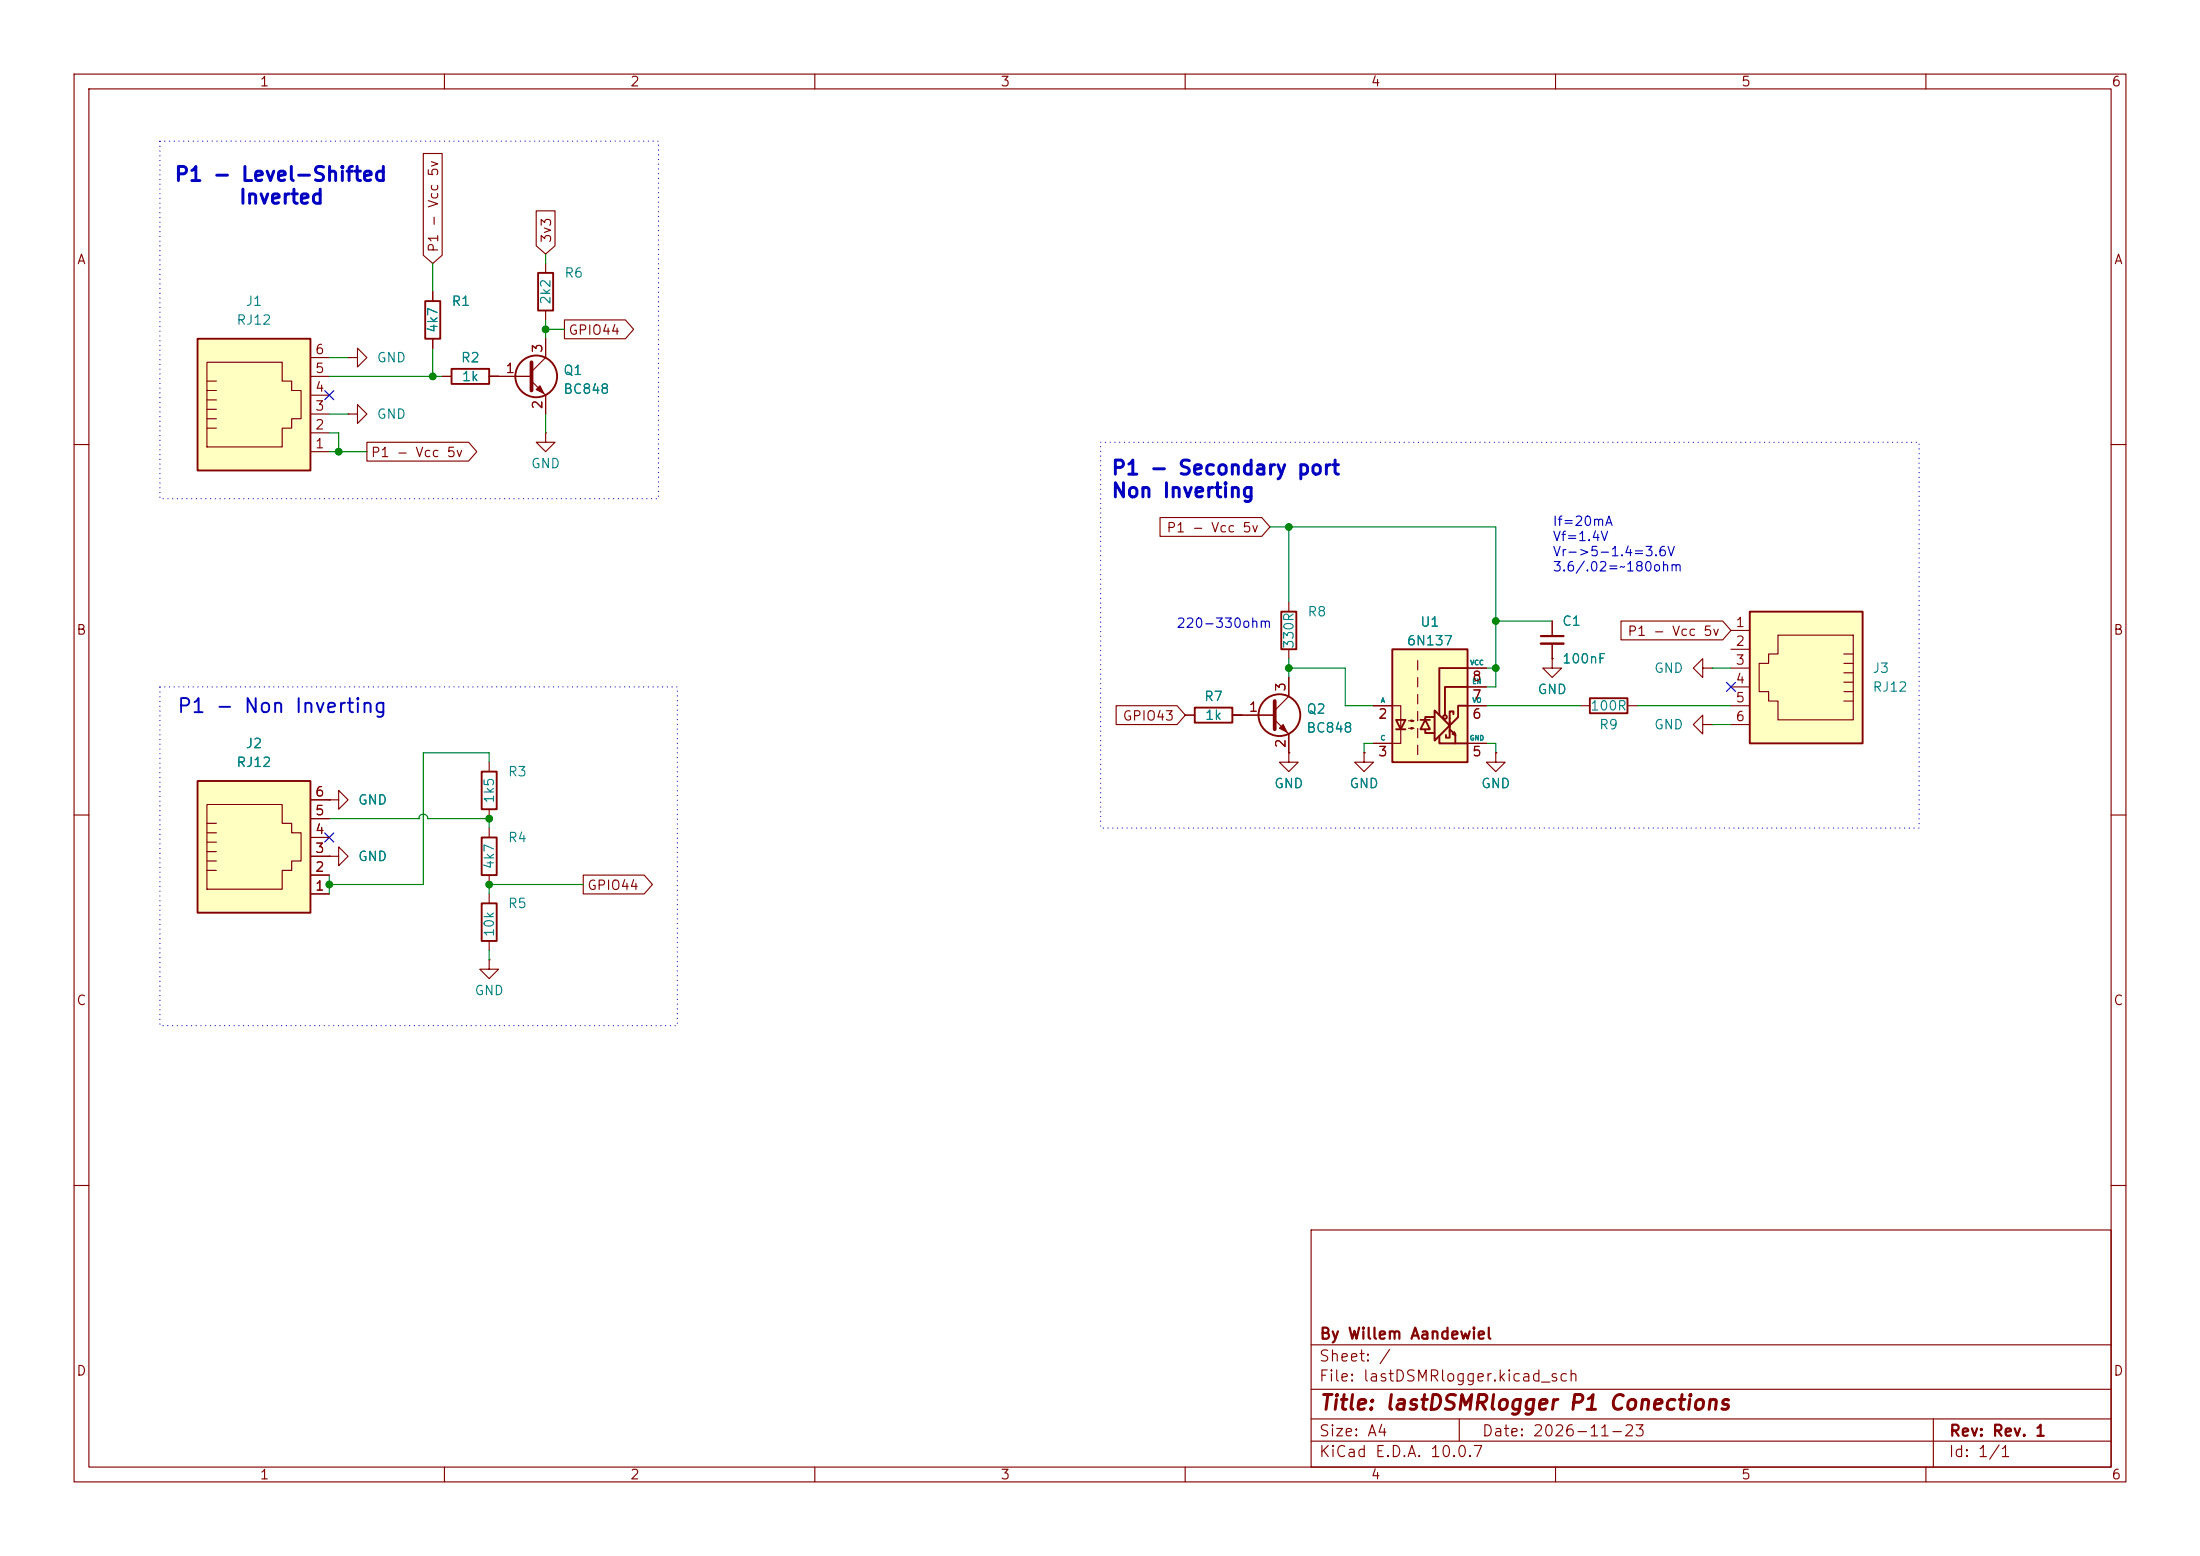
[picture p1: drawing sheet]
<svg xmlns="http://www.w3.org/2000/svg" width="297mm" height="210mm" viewBox="0 0 297 210" stroke-linecap="round" stroke-linejoin="round" font-family="sans-serif">
<g fill="none" stroke="#840000" stroke-width=".15">
<path d="M10 10h277v190h-277zM12 12h273v186h-273zM60 10v2M110 10v2M160 10v2M210 10v2M260 10v2M47 48.3h1.3v-1.3l1.2 1.3-1.2 1.2v-1.2M47 48.3h.1M10 60h2M285 60h2M10 110h2"/>
<path d="M184.1 101.6v1.3h1.3l-1.3 1.2-1.2-1.2h1.2M184.1 101.6h.1M285 110h2M66 129.5v1.3h1.3l-1.3 1.3-1.2-1.3h1.2M66 129.5h.1M10 160h2M177 166h108v32h-108zM285 160h2M60 198v2M110 198v2M160 198v2M177 194.5h108"/>
<path d="M177 191.5h108M177 187.5h108M177 181.5h108M197 191.5v3M210 198v2M260 198v2M261 191.5v6.5"/>
</g>
<path d="M26.7 105.4h15.2v17.8h-15.2z" fill="#ffffc2"/>
<g fill="none" stroke="#840000" stroke-width=".15">
<path d="M27.9 112.4h1.3M27.9 113.7h1.3M27.9 114.9h1.3M27.9 116.2h1.3M27.9 117.5h1.3M27.9 108.6h10.2v2.5h1.3v1.3h1.2v3.8h-1.2v1.3h-1.3v2.5h-10.2zM27.9 111.1h1.3M41.9 118.1h2.5M41.9 115.6h2.5M41.9 113h2.5M41.9 110.5h2.5M41.9 108h2.5"/>
<path d="M44.4 115.6h1.3v-1.3l1.3 1.3-1.3 1.2v-1.2M44.4 115.6h.1M44.4 108h1.3v-1.3l1.3 1.3-1.3 1.2v-1.2M44.4 108h.1M66 111.8v1.2M66 118.1v1.3M201.9 101.6v1.3h1.3l-1.3 1.2-1.2-1.2h1.2M201.9 101.6h.1M41.9 120.7h2.5"/>
</g>
<path d="M26.7 105.4h15.2v17.8h-15.2zM65 113h2.1v5.1h-2.1z" fill="none" stroke="#840000" stroke-width=".25"/>
<path d="M188 87.6h10.1v15.3h-10.1z" fill="#ffffc2"/>
<g fill="none" stroke="#840000" stroke-width=".15">
<path d="M160 96.5h1.3M166.4 96.5h5.7M172.1 97.2l1.9 1.9v2.5M174 91.4v2.6l-1.9 1.9M174 81.3v1.3M174 87.6v1.3M185.4 95.3h3.7v5h-3.7M191.4 89.2v1.2M191.4 91.4v1.3M191.4 93.7v1.3M191.4 96v1.3M191.4 98.3v1.3"/>
<path d="M198.1 95.3h2.6M198.1 92.7h2.6M198.1 90.2h2.6M209.5 88.9v1.3h1.3l-1.3 1.2-1.2-1.2h1.2M209.5 88.9h.1M209.5 83.8v2.1M209.5 86.9v2M229.9 97.8v-1.3l-1.3 1.3 1.3 1.3v-1.3h1.2M229.9 90.2v-1.3l-1.3 1.3 1.3 1.2v-1.2h1.2M231.1 97.8h.1M231.1 90.2h.1M174 101.6v1.3h1.3l-1.3 1.2-1.3-1.2h1.3"/>
<path d="M174 101.6h.1M191.4 100.6v1.3M198.1 100.3h2.6"/>
</g>
<g fill="none" stroke="#840000" stroke-width=".25">
<path d="M161.3 95.5h5.1v2h-5.1zM173 82.6h2v5h-2zM188 87.6h10.1v15.3h-10.1zM188.5 97.2h1.2l-.6 1.2zM188.5 98.4h1.2M191.8 97.2h1.2M192.4 98.6v.3h1.3M192.4 97.2l.6 1.2h-1.2zM193.5 96.8h-1.1v.4M193.7 95.9l2 2-2 2zM194.3 99.3v1h3.8M195.7 98.4l.8 .8-.2-.4-.2 .3 .4 .1v1.1"/>
<path d="M195.7 98.6v1h-.5v-.4M195.7 96.9v1.9M196.2 96.4v-.4h-.5v1M198.1 90.2h-3.8v6.3M198.1 92.7h-3v3.8M198.1 95.3h-1.3v1.5l-1 1"/>
<circle cx="172.7" cy="96.5" r="2.82"/>
<circle cx="195.1" cy="96.8" r=".25"/>
</g>
<path d="M190.1 97.3h.8l-.4 .1v-.2l.4 .1M190.1 98.3h.8l-.4 .1v-.2l.4 .1" fill="none" stroke="#840000" stroke-width=".14"/>
<path d="M172.1 94.6v3.8" fill="none" stroke="#840000" stroke-width=".51"/>
<path d="M172.7 98.3l.5-.5 .5 1z" fill="#840000" stroke="#840000" stroke-width=".15"/>
<path d="M208 85.9h3.1" fill="none" stroke="#840000" stroke-width=".3"/>
<path d="M208 86.9h3.1" fill="none" stroke="#840000" stroke-width=".33"/>
<path d="M236.2 82.6h15.3v17.7h-15.3z" fill="#ffffc2"/>
<g fill="none" stroke="#840000" stroke-width=".15">
<path d="M58.4 39.4v1.2M58.4 45.7v1.3M59.7 50.8h1.3M66 50.8h5.8M71.8 51.4l1.9 1.9v2.6M73.7 58.4v1.3h1.2l-1.2 1.3-1.3-1.3h1.3M73.7 58.4h.1M73.7 45.7v2.6l-1.9 1.9M213.4 95.3h1.2M219.7 95.3h1.3M233.7 85.1h2.5M233.7 87.6h2.5"/>
<path d="M233.7 90.2h2.5M233.7 92.7h2.5M233.7 95.3h2.5M233.7 97.8h2.5M240 85.7h10.2v11.5h-10.2v-2.6h-1.2v-1.3h-1.3v-3.8h1.3v-1.2h1.2zM248.9 93.3h1.3M248.9 92.1h1.3M248.9 90.8h1.3M248.9 89.5h1.3M248.9 88.3h1.3M248.9 94.6h1.3M66 102.9v1.2"/>
<path d="M66 109.2v1.3M66 120.7v1.2M66 127v1.3"/>
</g>
<g fill="none" stroke="#840000" stroke-width=".25">
<path d="M57.4 40.6h2v5.1h-2zM61 49.8h5v2h-5zM214.6 94.2h5.1v2.1h-5.1zM236.2 82.6h15.3v17.7h-15.3zM65 104.1h2.1v5.1h-2.1zM65 121.9h2.1v5.1h-2.1z"/>
<circle cx="72.4" cy="50.8" r="2.82"/>
</g>
<path d="M71.8 48.9v3.8" fill="none" stroke="#840000" stroke-width=".51"/>
<path d="M72.4 52.6l.5-.5 .5 1z" fill="#840000" stroke="#840000" stroke-width=".15"/>
<path d="M26.7 45.7h15.2v17.8h-15.2z" fill="#ffffc2"/>
<g fill="none" stroke="#840000" stroke-width=".15">
<path d="M57.1 20.7h2.6v13.7l-1.3 1.2-1.3-1.2zM58.4 39.4v1.2M72.4 28.5h2.5v4.7l-1.2 1.1-1.3-1.1zM73.7 35.6v1.2M27.9 52.7h1.3M27.9 54h1.3M27.9 55.2h1.3M27.9 56.5h1.3M27.9 57.8h1.3M27.9 48.9h10.2v2.5h1.3v1.3h1.2v3.8h-1.2v1.3h-1.3v2.5h-10.2zM27.9 51.4h1.3M41.9 58.4h2.5"/>
<path d="M41.9 55.9h2.5M41.9 53.3h2.5M41.9 50.8h2.5M41.9 48.3h2.5M47 55.9h1.3v-1.3l1.2 1.3-1.2 1.3v-1.3M47 55.9h.1M49.5 59.7h13.8l1.1 1.3-1.1 1.2h-13.8zM58.4 45.7v1.3M59.7 50.8h1.3M66 50.8h5.8M73.7 41.9v1.3M73.7 45.7v2.6"/>
<path d="M73.7 53.3v2.6M76.2 43.2h8.2l1.1 1.3-1.1 1.2h-8.2zM41.9 61h2.5M156.6 69.8h13.7l1.1 1.3-1.1 1.3h-13.7zM150.7 95.2h8.2l1.1 1.3-1.1 1.3h-8.2zM160 96.5h1.3M166.4 96.5h5.7M174 91.4v2.6M174 99.1v2.5M185.4 95.3h2.6M198.1 95.3h2.6M198.1 92.7h2.6"/>
<path d="M198.1 90.2h2.6M209.5 88.9h.1M209.5 83.8v2.1M209.5 86.9v2M218.8 83.8h13.8l1.1 1.3-1.1 1.3h-13.8zM41.9 118.1h2.5M41.9 115.6h2.5M41.9 113h2.5M41.9 110.5h2.5M41.9 108h2.5M44.4 115.6h.1M44.4 108h.1"/>
<path d="M78.7 118.1h8.3l1.1 1.3-1.1 1.3h-8.3zM174 101.6h.1M184.1 101.6h.1M185.4 100.3h2.6M198.1 100.3h2.6M201.9 101.6h.1M41.9 120.7h2.5"/>
</g>
<path d="M72.6 36.8h2.1v5.1h-2.1zM26.7 45.7h15.2v17.8h-15.2z" fill="none" stroke="#840000" stroke-width=".25"/>
<g fill="none" stroke="#008400" stroke-width=".15">
<path d="M58.4 35.6v3.8M73.7 34.3v1.3M44.4 58.4h1.3v2.6M44.4 50.8h15.3M44.4 48.3h2.6M44.4 55.9h2.6M58.4 47v3.8M66 50.8h1.3M73.7 44.5h2.5M73.7 43.2v2.5M73.7 55.9v2.5M44.4 61h5.1"/>
<path d="M171.4 71.1h30.5v21.6h-1.2M174 71.1v10.2M166.4 96.5h1.2M174 90.2h7.6v5.1h3.8M174 88.9v2.5M200.7 90.2h1.2M200.7 95.3h12.7M201.9 83.8h7.6M221 95.3h12.7M231.1 90.2h2.6M231.1 97.8h2.6M44.4 118.1v2.6"/>
<path d="M44.4 110.5h12.1M56.5 110.5h.1M56.5 110.5a.61 .61 0 0 1 .6-.6 .61 .61 0 0 1 .7 .6h8.2v1.3M66 102.9v-1.3h-8.9v17.8h-12.7M78.7 119.4h-12.7v1.3M185.4 100.3h-1.3v1.3M200.7 100.3h1.2v1.3M66 128.3v1.2"/>
</g>
<path d="M43.8 52.7l1.3 1.2M45.1 52.7l-1.3 1.2M233.1 92.1l1.2 1.2M234.3 92.1l-1.2 1.2M43.8 112.4l1.3 1.2M45.1 112.4l-1.3 1.2" fill="none" stroke="#000084" stroke-width=".15"/>
<path d="M21.6 19.1h67.3v48.2h-67.3zM148.6 59.7h110.5v52.1h-110.5zM21.6 92.7h69.8v45.7h-69.8z" fill="none" stroke="#0000c2" stroke-width=".15" stroke-dasharray="0 .6"/>
<g fill="#008400" stroke="#008400" stroke-width=".14">
<circle cx="44.4" cy="119.4" r=".46"/>
<circle cx="66" cy="119.4" r=".46"/>
<circle cx="66" cy="110.5" r=".46"/>
<circle cx="58.4" cy="50.8" r=".46"/>
<circle cx="45.7" cy="61" r=".46"/>
<circle cx="73.7" cy="44.5" r=".46"/>
<circle cx="174" cy="90.2" r=".46"/>
<circle cx="174" cy="71.1" r=".46"/>
<circle cx="201.9" cy="83.8" r=".46"/>
<circle cx="201.9" cy="90.2" r=".46"/>
</g>
<text font-size="2" fill="#840000" x="178" y="190.8">Title: lastDSMRlogger P1 Conections</text>
<g font-size="1.9" fill="#0000c2">
<text x="23.4" y="24.9">P1 - Level-Shifted</text>
<text x="32.1" y="28">Inverted</text>
<text x="149.9" y="64.6">P1 - Secondary port</text>
<text x="149.9" y="67.6">Non Inverting</text>
<text x="23.8" y="96.7">P1 - Non Inverting</text>
</g>
<g font-size="1.5" fill="#840000">
<text x="178" y="184.1">Sheet: /</text>
<text x="178" y="181.1">By Willem Aandewiel</text>
<text x="178" y="186.8">File: lastDSMRlogger.kicad_sch</text>
<text x="178" y="197">KiCad E.D.A. 10.0.7</text>
<text x="178" y="194.2">Size: A4</text>
<text x="200" y="194.2">Date: 2026-11-23</text>
<text x="263" y="197">Id: 1/1</text>
<text x="263" y="194.2">Rev: Rev. 1</text>
</g>
<g font-size="1.3" fill="#840000">
<text x="35" y="12">1</text>
<text x="85" y="12">2</text>
<text x="135" y="12">3</text>
<text x="185" y="12">4</text>
<text x="235" y="12">5</text>
<text x="285" y="12">6</text>
<text x="10.3" y="36">A</text>
<text x="59.5" y="34.2" transform="rotate(-90 59.5 34.2)">P1 - Vcc 5v</text>
<text x="74.7" y="32.9" transform="rotate(-90 74.7 32.9)">3v3</text>
<text x="285.3" y="36">A</text>
<text x="73.5" y="47.7" transform="rotate(-90 73.5 47.7)">3</text>
<text x="76.6" y="45.5">GPIO44</text>
<text x="42.4" y="53.2">4</text>
<text x="42.4" y="50.7">5</text>
<text x="42.4" y="48.1">6</text>
<text x="68.2" y="50.7">1</text>
<text x="42.4" y="58.3">2</text>
<text x="42.4" y="55.7">3</text>
<text x="73.5" y="55.3" transform="rotate(-90 73.5 55.3)">2</text>
<text x="42.4" y="60.8">1</text>
<text x="50" y="62">P1 - Vcc 5v</text>
<text x="157.4" y="72.2">P1 - Vcc 5v</text>
<text x="10.2" y="86">B</text>
<text x="219.6" y="86.1">P1 - Vcc 5v</text>
<text x="234.2" y="85">1</text>
<text x="234.2" y="87.5">2</text>
<text x="285.2" y="86">B</text>
<text x="173.9" y="93.4" transform="rotate(-90 173.9 93.4)">3</text>
<text x="198.7" y="94.8">7</text>
<text x="198.7" y="92.2">8</text>
<text x="234.2" y="90">3</text>
<text x="234.2" y="92.6">4</text>
<text x="234.2" y="95.1">5</text>
<text x="151.5" y="97.6">GPIO43</text>
<text x="168.5" y="96.4">1</text>
<text x="173.9" y="101.1" transform="rotate(-90 173.9 101.1)">2</text>
<text x="186" y="97.3">2</text>
<text x="198.7" y="97.3">6</text>
<text x="234.2" y="97.7">6</text>
<text x="42.4" y="107.8">6</text>
<text x="186" y="102.4">3</text>
<text x="198.7" y="102.4">5</text>
<text x="42.4" y="112.9">4</text>
<text x="42.4" y="110.4">5</text>
<text x="42.4" y="118">2</text>
<text x="42.4" y="115.4">3</text>
<text x="42.4" y="120.5">1</text>
<text x="79.2" y="120.4">GPIO44</text>
<text x="10.2" y="136">C</text>
<text x="285.2" y="136">C</text>
<text x="10.2" y="186">D</text>
<text x="285.2" y="186">D</text>
<text x="35" y="200">1</text>
<text x="85" y="200">2</text>
<text x="135" y="200">3</text>
<text x="185" y="200">4</text>
<text x="235" y="200">5</text>
<text x="285" y="200">6</text>
</g>
<g font-size="1.3" fill="#008484">
<text x="33.1" y="41.6">J1</text>
<text x="60.9" y="41.6">R1</text>
<text x="74.6" y="41.2" transform="rotate(-90 74.6 41.2)">2k2</text>
<text x="76.1" y="37.8">R6</text>
<text x="31.8" y="44.1">RJ12</text>
<text x="59.4" y="45" transform="rotate(-90 59.4 45)">4k7</text>
<text x="50.8" y="49.2">GND</text>
<text x="62.1" y="49.2">R2</text>
<text x="62.3" y="51.8">1k</text>
<text x="76" y="50.9">Q1</text>
<text x="76" y="53.5">BC848</text>
<text x="50.8" y="56.8">GND</text>
<text x="71.6" y="63.5">GND</text>
<text x="176.4" y="83.5">R8</text>
<text x="175" y="87.7" transform="rotate(-90 175 87.7)">330R</text>
<text x="189.8" y="87.4">6N137</text>
<text x="191.6" y="84.9">U1</text>
<text x="210.8" y="84.8">C1</text>
<text x="210.8" y="89.9">100nF</text>
<text x="162.5" y="94.9">R7</text>
<text x="207.5" y="94">GND</text>
<text x="223.2" y="91.1">GND</text>
<text x="252.7" y="91.1">J3</text>
<text x="252.7" y="93.7">RJ12</text>
<text x="33.1" y="101.3">J2</text>
<text x="162.6" y="97.5">1k</text>
<text x="176.3" y="96.6">Q2</text>
<text x="176.3" y="99.2">BC848</text>
<text x="214.6" y="96.2">100R</text>
<text x="215.8" y="98.8">R9</text>
<text x="223.2" y="98.8">GND</text>
<text x="31.8" y="103.8">RJ12</text>
<text x="68.5" y="105.1">R3</text>
<text x="171.9" y="106.7">GND</text>
<text x="182.1" y="106.7">GND</text>
<text x="199.9" y="106.7">GND</text>
<text x="48.2" y="108.9">GND</text>
<text x="67" y="108.5" transform="rotate(-90 67 108.5)">1k5</text>
<text x="68.5" y="114">R4</text>
<text x="48.2" y="116.5">GND</text>
<text x="67" y="117.4" transform="rotate(-90 67 117.4)">4k7</text>
<text x="68.5" y="122.9">R5</text>
<text x="67" y="126.6" transform="rotate(-90 67 126.6)">10k</text>
<text x="64" y="134.6">GND</text>
</g>
<g font-size="1.3" fill="#0000c2">
<text x="209.5" y="71.3">If=20mA</text>
<text x="209.5" y="73.4">Vf=1.4V</text>
<text x="209.5" y="75.4">Vr-&gt;5-1.4=3.6V</text>
<text x="209.5" y="77.4">3.6/.02=~180ohm</text>
<text x="158.7" y="85.1">220-330ohm</text>
</g>
<g font-size=".6" fill="#008484">
<text x="198.4" y="89.9">VCC</text>
<text x="186.4" y="95">A</text>
<text x="198.7" y="92.5">EN</text>
<text x="198.7" y="95">VO</text>
<text x="186.3" y="100.1">C</text>
<text x="198.4" y="100.1">GND</text>
</g>
</svg>
